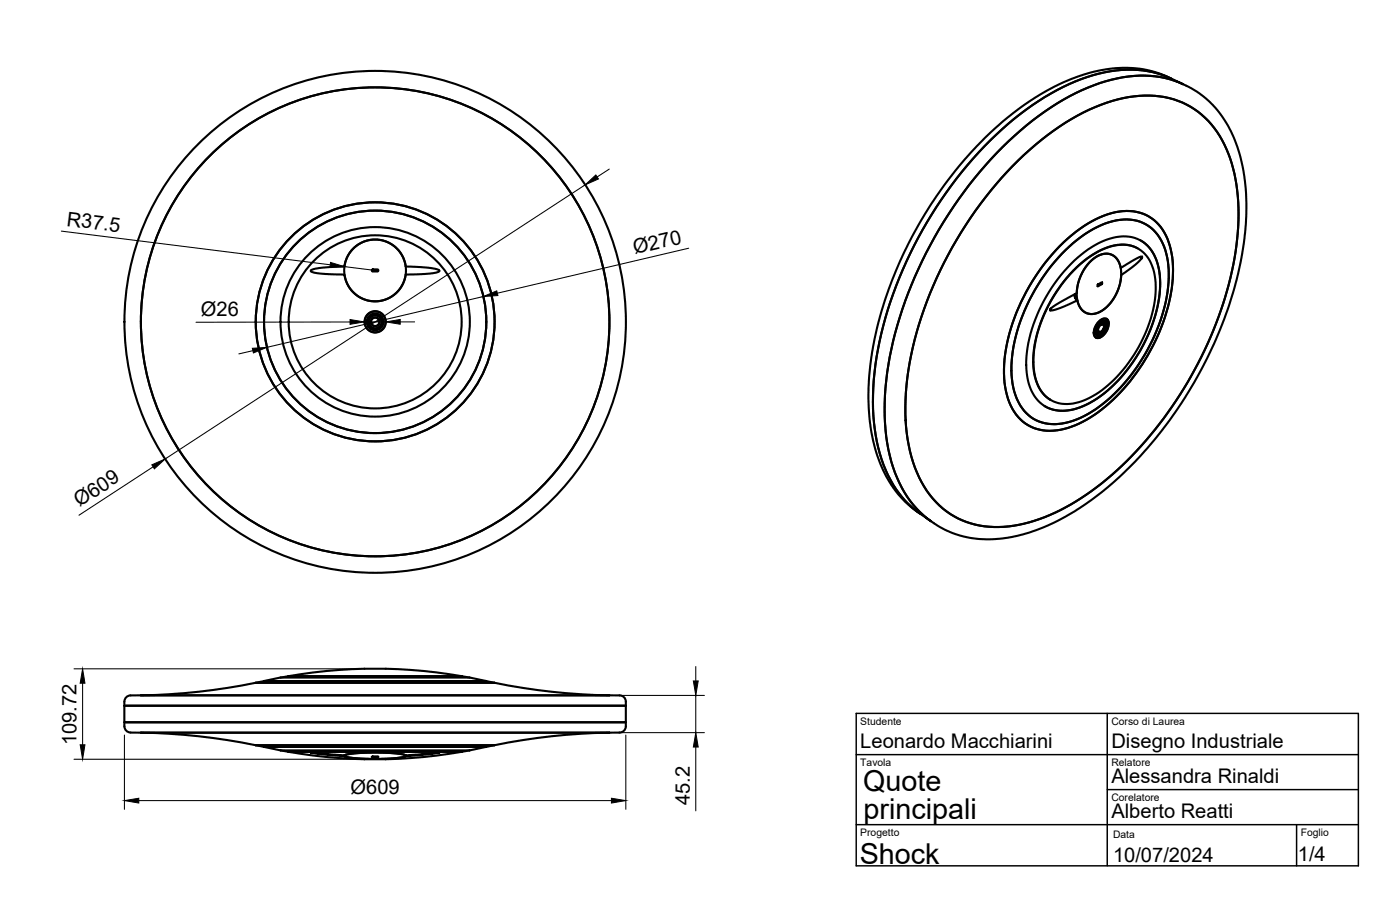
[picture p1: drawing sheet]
<svg xmlns="http://www.w3.org/2000/svg" width="340mm" height="220mm" viewBox="0 0 340 220" stroke-linecap="round" stroke-linejoin="round" font-family="sans-serif">
<!-- layer: Visible -->
<g fill="none" stroke="#000" stroke-width=".51">
<path d="M284.4 19a27.1 27.1 0 0 0-20.3-.3 65.5 65.5 0 0 0-26.4 18.3 99.3 99.3 0 0 0-25.1 51.6 47.8 47.8 0 0 0 3.1 26.7 23.7 23.7 0 0 0 7.8 9.3M284.4 19a28 28 0 0 0-22.1-.6 66.2 66.2 0 0 0-27 19.2l-3.2 3.8-3.5 4.7-2.9 4.3-3.1 5.1a85.8 85.8 0 0 0-11.7 41.3 37.6 37.6 0 0 0 6.4 22 22.6 22.6 0 0 0 6.2 5.8M284.4 19l3 1.4a26.1 26.1 0 0 0-18.8-.7 59.7 59.7 0 0 0-23.6 14.6 101.2 101.2 0 0 0-29.2 54.3 51.8 51.8 0 0 0 1.6 26.1 24.3 24.3 0 0 0 8.8 11.8l-2.7-1.9M243.5 35.7a62 62 0 0 1 25.1-16 25.7 25.7 0 0 1 20.2 1.4l2.3 1.4 2.4 1.9a29.9 29.9 0 0 1 8.8 18.4 71.4 71.4 0 0 1-4.7 33.9l-.5 1.4a98.2 98.2 0 0 1-31.7 43 45.9 45.9 0 0 1-23.8 9.8 23.1 23.1 0 0 1-14.8-3.9 25.8 25.8 0 0 1-10.7-16.4 62.7 62.7 0 0 1 1.9-31.6 102.7 102.7 0 0 1 25.5-43.3zM246 40.3a59.3 59.3 0 0 1 24.1-15.8 23.4 23.4 0 0 1 20 2 24.5 24.5 0 0 1 9.8 15.7 60.9 60.9 0 0 1-2.3 30 95.1 95.1 0 0 1-29.9 45 46.2 46.2 0 0 1-22.7 10.6 20.5 20.5 0 0 1-22.2-13.1 45.6 45.6 0 0 1-2.2-24.7 95 95 0 0 1 25.4-49.7zM257.5 59.7a27.4 27.4 0 0 1 14.4-8.3 10.5 10.5 0 0 1 12.3 8.2 30.8 30.8 0 0 1-1.6 18.5 46.9 46.9 0 0 1-17.7 23.2 17.1 17.1 0 0 1-12.3 3 11.1 11.1 0 0 1-8.3-9.4 35.8 35.8 0 0 1 3.7-21.6 50.5 50.5 0 0 1 9.5-13.6zM276.9 58.3l2 1.5 1.5 2.3 .9 2.5 .5 3.9-.2 3.6-1 4.6-1.7 4.6-2 3.8-2.4 3.8-2.8 3.4-3.1 2.9-3.8 2.5-3.2 1.4-2.9 .6-2.8-.3-2.2-.9M75.5 65.7l.7-.4 1.9-.3 5.6-.3 .3-1.5 .8-1.7 1.7-1.8 1.2-.7 1.4-.6 2.5-.3 2.5 .6 1.2 .7 1 .8 1.5 2.1 .8 2.4 6 .3 1.4 .3 .7 .4-.7 .4-1.4 .3-6 .2-.7 2.3-1.6 2.2-1 .8-1.4 .7-1.5 .4-1.6 .1-2.5-.5-1.3-.7-1.1-.8-1.6-2.2-.6-2.3-6.5-.3-1.4-.3zM90.4 65.5l1.3-.1 .2 .3-.2 .2h-1.2l-.2-.2zM90.6 65.6h1.1l-1.1 .1M90.6 65.6v.1M257.9 61.6a25.5 25.5 0 0 1 14.2-8.2 9.7 9.7 0 0 1 11 7.3 28.9 28.9 0 0 1-1.6 18.3 42.7 42.7 0 0 1-17.2 21.5 13.9 13.9 0 0 1-12.6 1.5 11.7 11.7 0 0 1-5.9-9.9 37.8 37.8 0 0 1 6.3-22.9l3.2-4.6z"/>
<path d="M260.1 64.1a20.3 20.3 0 0 1 12.7-6.7 8.3 8.3 0 0 1 8.4 6.7 26 26 0 0 1-2.1 16.8 35.7 35.7 0 0 1-14.1 16.8 11.5 11.5 0 0 1-10.7 1.2 10.5 10.5 0 0 1-5-9.3 35.3 35.3 0 0 1 8.4-22.8zM261.1 71.4v.8l.6 .7-4.6 2-1.5 .4h-.5l.2-.5 1.1-.8 4.4-2.5a1.18 1.18 0 0 0 .8-1.4l.6-2.3 1.1-2.3 1.6-2.1 1.8-1.3 2-.5 1.5 .3 1.3 1.1 .7 1.7a.19 .19 0 0 0 0 .3 .19 .19 0 0 0 .3-.1l3.9-2.3 1-.3-.1 .4-.9 1-3.2 2.5a1.57 1.57 0 0 0-1 1.8l-.6 2.3-1.1 2.2-1.6 2-1.8 1.2-1.7 .5-1.7-.3-1.3-1.2-.7-1.8M261.5 65a17.4 17.4 0 0 1 11.2-5.6 7.7 7.7 0 0 1 7.7 6.7 27 27 0 0 1-3.8 18.2 29.5 29.5 0 0 1-12.9 12.7 8.7 8.7 0 0 1-9.9-1.1 13.4 13.4 0 0 1-2.6-11 35.4 35.4 0 0 1 10.3-19.9zM264.6 63.8l1-1 1.5-.9 1.3-.3 1.2 .1 1.2 .6 .8 .9 .5 1.4 .3 1.4-.1 1.8-.4 1.6-.7 1.8-1 1.7-2.1 2.2-1.2 .7-1.6 .4-1.4-.2-1.3-1-.7-1.3-.3-2 .1-1.8 .6-2.4 .9-1.9zM266.7 78.3a1.71 1.71 0 0 1 2.3-.8 3.3 3.3 0 0 1-2.6 4.5 1.84 1.84 0 0 1-.4-2.7zM266.7 69l1-.4-.1 .4-.9 .5-.1-.1zM267 78a1.35 1.35 0 0 1 2.1-.2 3.5 3.5 0 0 1-2.4 4.2 1.47 1.47 0 0 1-.8-2.3zM267 78.4a.99 .99 0 0 1 1.2-.6 .99 .99 0 0 1 .7 1 2.62 2.62 0 0 1-2.3 2.7 1.92 1.92 0 0 1 .2-2.8zM267.1 78.7a.8 .8 0 0 1 .8-.5 .8 .8 0 0 1 .7 .6 2.17 2.17 0 0 1-1.7 2.3 1.37 1.37 0 0 1 0-2.1zM267.5 78.8a.57 .57 0 0 1 .7 .3 .57 .57 0 0 1-.2 .7 .72 .72 0 0 1-.4 .7 .72 .72 0 0 1-.8-.2 1.25 1.25 0 0 1 1.3-1.5 1.27 1.27 0 0 1-1.2 1.8l-.2-.5M268 77.8l.6 .2 .3 .5v.8l-.4 .9-.6 .8-.7 .4h-.6l-.4-.4M268 78.2l.5 .3"/>
<path d="M268.3 78.3l-.4-.1-.5 .2-.8 1-.2 1.3 .3 .4h.4M268.5 77.9l.2 .2M268.8 77.4l.4 .5 .1 .6M276.3 60.3l-2.4-.9h-2.5l-2.9 .8-2.9 1.5-3.2 2.4-2.5 2.4-2 2.5-2.6 3.9-1.6 3.3-1.3 3.3-1 3.7-.4 3.6 .1 3.4 .8 3 1.5 2.4 1.7 1.4M266.4 81.4l.4 .1M266.5 80.9l.2 .2M267.4 81.8l-.8 .2-.4-.1M30.2 171.3h121.8M30.2 176.3v-1h121.8a1.78 1.78 0 0 1-1.5 2.5M30.2 171.3v4h121.8v-4M30.2 170.3v1M30.2 176.3a1.49 1.49 0 0 0 1.5 1.5"/>
<path d="M31.7 177.8h2.5M34.2 168.8h113.8M34.2 177.8h113.8M34.2 177.8a149.7 149.7 0 0 1 27.9 3.1M34.2 168.8h-2.5a1.49 1.49 0 0 0-1.5 1.5M62.1 165.7h58M62.1 165.7a149.7 149.7 0 0 1-27.9 3.1M64.1 165.3h54M64.1 165.3l4-.9h46l4 .9M64.1 165.3h.1M64.1 165.3l-2 .4M68.2 164.4l1.8-.3h42.2l1.8 .3"/>
<path d="M70 164.1h.1M70.1 164.1h42M112.1 164.1a117.2 117.2 0 0 0-22.3-1.8h-.7a115.6 115.6 0 0 0-19 1.8M112.1 164.1h.1M112.2 164.1h.1M118.1 165.3h.1M118.1 165.3l2 .4M120.1 165.7a149.7 149.7 0 0 0 27.9 3.1M148 177.8a149.7 149.7 0 0 0-27.9 3.1M148 168.8h2.5a1.49 1.49 0 0 1 1.5 1.5v1M150.5 177.8h-2.5M62.1 180.9h58"/>
<path d="M62.1 180.9l2 .4M64.1 181.3h54M64.1 181.3l4 .8h46l4-.8M68.2 182.1h.1M68.2 182.1l1.8 .4M70 182.5h.1M70 182.5h42.2M70.1 182.5h42M70.1 182.5h.1M75.5 182.7l8.2 .6 1.9-.4 3.7-.2 6 .1 1.9 .2 1.4 .3 8.1-.6-8.1 .8-2 .5-4 .2-6.6-.2-2.3-.5zM83.6 183.3v.1M83.6 183.4l.8-.3 2-.3 5.4-.2 5.2 .3 1.3 .3 .3 .3-.9 .3-1.9 .2-6.2 .2-4.5-.3-1.3-.3z"/>
<path d="M90.3 183.6l1.6 .1zM98.6 183.3v.1M112.1 182.5a109.7 109.7 0 0 1-21.4 1.8h-1.6a117.5 117.5 0 0 1-19-1.8M112.2 182.5h.1M114 182.1l-1.8 .4M114.1 182.1h-.1M120.1 180.9l-2 .4"/>
<circle cx="91.1" cy="65.6" r="7.5"/>
<circle cx="91.1" cy="78.1" r="27"/>
<circle cx="91.1" cy="78.1" r="2"/>
<circle cx="91.1" cy="78.1" r="1.01"/>
<circle cx="91.1" cy="78.1" r="1.09"/>
<circle cx="91.1" cy="78.1" r="1.58"/>
<circle cx="91.1" cy="78.1" r="1.62"/>
<circle cx="91.1" cy="78.1" r="2.53"/>
<circle cx="91.1" cy="78.1" r="2.59"/>
<circle cx="91.1" cy="78.1" r="2.02"/>
<circle cx="91.1" cy="78.1" r="21"/>
<circle cx="91.1" cy="78.1" r="23"/>
<circle cx="91.1" cy="78.1" r="29"/>
<circle cx="91.1" cy="78.1" r="56.9"/>
<circle cx="91.1" cy="78.1" r="60.9"/>
</g>
<!-- layer: FD_Dimensions -->
<g fill="none" stroke="#000" stroke-width=".25">
<path d="M14.9 56.1l65.3 8.2M142.1 44.9l-102 66.5M148 41l-2.9 1.9M83.7 64.7l7.4 .9M85 78.1l-37.4 .1M88.5 78.1h5.2M97.2 78.1h3.5M117.4 72l-52.6 12.3M167.3 60.2l-46.5 11M61.4 85.1l-3.4 .8M37.2 113.3l-18 11.8M18 162.3h68.4"/>
<path d="M20.1 165.8v15M30.2 178.4v18M150.1 168.8h21M150.1 177.8h21M152 178.4v18M169 161.8v3.5M169 168.8v9M18 184.3h68.4M33.7 194.3h114.8M169 181.3v15.5"/>
</g>
<g fill="#000" stroke="#000" stroke-width=".24">
<path d="M142.1 44.9l2.6-2.4 .7 .9zM80.3 63.7l3.4 1-3.6 .2zM85 77.6l3.5 .5-3.5 .6zM93.7 78.1l3.5-.6v1.2zM117.4 72l3.3-1.4 .2 1.1zM61.3 84.5l3.5-.2-3.2 1.4zM36.9 112.8l3.2-1.4-2.6 2.4zM20.1 162.3l.5 3.5h-1.1zM168.4 165.3h1.2l-.6 3.5zM19.5 180.8h1.1l-.5 3.5zM30.2 194.3l3.5-.6v1.2zM148.5 193.7l3.5 .6-3.5 .6z"/>
<path d="M169 177.8l.6 3.5h-1.2z"/>
</g>
<!-- layer: TITLEBLOCK -->
<path d="M208 173.1h122v37h-122zM269 173.1v37M208 183.2h122M269 191.6h61M208 200.2h122M315 200.2v9.9" fill="none" stroke="#000" stroke-width=".36"/>
<g font-size="7">
<text x="209.7" y="192.1">Quote</text>
<text x="209.7" y="198.8">principali</text>
<text x="208.9" y="209.7">Shock</text>
</g>
<g font-size="4.9">
<text x="16.1" y="54.8" transform="rotate(7 16.1 54.8)">R37.5</text>
<text x="154.2" y="61.7" transform="rotate(-13 154.2 61.7)">Ø270</text>
<text x="48.8" y="76.7">Ø26</text>
<text x="19.3" y="123.1" transform="rotate(-33 19.3 123.1)">Ø609</text>
<text x="18.6" y="180.9" transform="rotate(-90 18.6 180.9)">109.72</text>
<text x="209" y="181.7">Leonardo Macchiarini</text>
<text x="270" y="181.7">Disegno Industriale</text>
<text x="270" y="190.1">Alessandra Rinaldi</text>
<text x="85.2" y="192.8">Ø609</text>
<text x="167.6" y="195.5" transform="rotate(-90 167.6 195.5)">45.2</text>
<text x="270" y="198.6">Alberto Reatti</text>
<text x="270.4" y="209.1">10/07/2024</text>
<text x="315.3" y="209">1/4</text>
</g>
<g font-size="2.5">
<text x="209" y="175.9">Studente</text>
<text x="270" y="175.9">Corso di Laurea</text>
<text x="209" y="185.9">Tavola</text>
<text x="270" y="185.9">Relatore</text>
<text x="270" y="194.4">Corelatore</text>
<text x="209" y="202.9">Progetto</text>
<text x="270.4" y="203.4">Data</text>
<text x="316" y="202.9">Foglio</text>
</g>
</svg>
